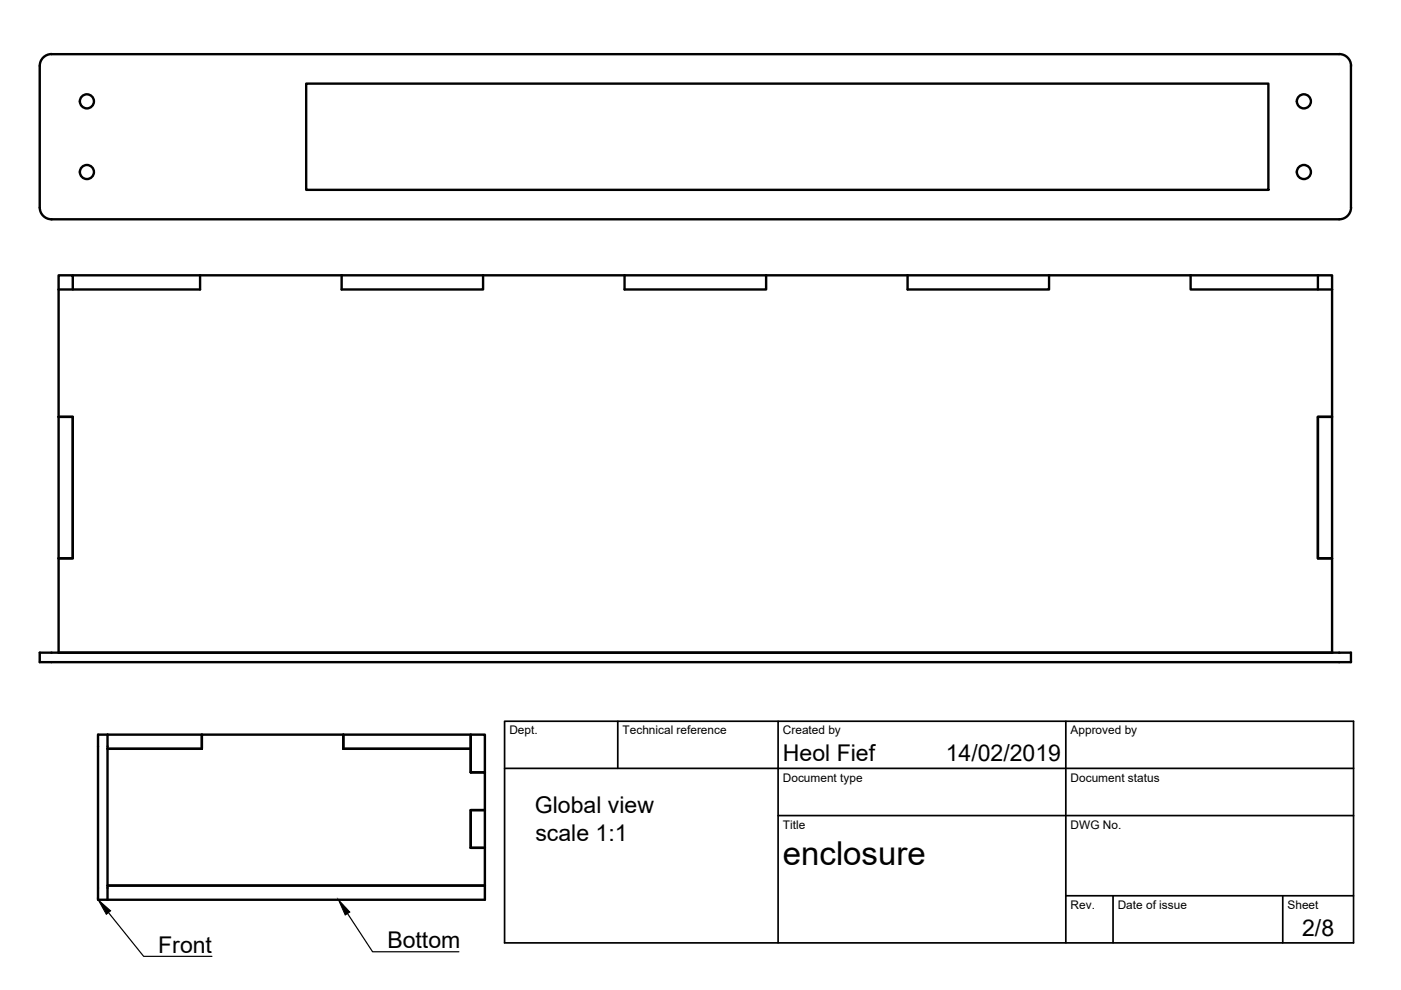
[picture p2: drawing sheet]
<svg xmlns="http://www.w3.org/2000/svg" width="297mm" height="210mm" viewBox="0 0 297 210" stroke-linecap="round" stroke-linejoin="round" font-family="sans-serif">
<!-- layer: Visible -->
<g fill="none" stroke="#000" stroke-width=".51">
<path d="M10.9 11.5h273M64.9 17.7h204v22.6h-204zM283.9 11.5a2.48 2.48 0 0 1 2.5 2.5v30a2.51 2.51 0 0 1-2.5 2.5h-273a2.51 2.51 0 0 1-2.5-2.5v-30a2.51 2.51 0 0 1 2.5-2.5M15.4 58.4h264M42.4 58.4v3h-30M72.4 58.4v3h30v-3M132.4 58.4v3h30v-3M192.4 58.4v3h30v-3M252.4 58.4v3h30M12.4 61.4v-3h3v3M12.4 61.4v77M279.4 61.4v-3h3v3"/>
<path d="M282.4 61.4v27h-3v30h3v20M12.4 88.4h3v30h-3M279.4 88.4h3v30h-3zM8.4 138.4h278v2h-278zM22.8 155.8v35M22.8 158.8h20M42.8 158.8v-3h30v3M42.8 158.8v-3h-22v35h82v-3M72.8 158.8v-3h27v8M72.8 158.8h27M99.8 155.8h3v8h-3zM99.8 163.8h3v8h-3v8"/>
<path d="M99.8 179.8h3v8M99.8 171.8h3v8h-3zM22.8 187.8h80"/>
<circle cx="18.4" cy="36.5" r="1.49"/>
<circle cx="18.4" cy="21.5" r="1.49"/>
<circle cx="276.4" cy="36.5" r="1.49"/>
<circle cx="276.4" cy="21.5" r="1.49"/>
</g>
<!-- layer: TitleBlock -->
<path d="M107 152.9h180v47h-180zM131 152.9v10M165 152.9v47M226 152.9v47M107 162.9h180M165 172.9h122M226 189.9h61M236 189.9v10M272 189.9v10" fill="none" stroke="#000" stroke-width=".36"/>
<!-- layer: Annotations -->
<path d="M20.8 190.8l2.7 2.3-1 .8zM71.8 190.8l2.4 2.6-1 .6z" fill="#000" stroke="#000" stroke-width=".21"/>
<path d="M23 193.5l7.5 9.3h14.4M73.7 193.7l5.3 8.1h18.3" fill="none" stroke="#000" stroke-width=".25"/>
<text font-size="7" x="166" y="183.4">enclosure</text>
<g font-size="4.9">
<text x="166" y="161.4">Heol Fief</text>
<text x="200.5" y="161.4">14/02/2019</text>
<text x="113.4" y="172.4">Global view</text>
<text x="113.5" y="178.3">scale 1:1</text>
<text x="33.5" y="202.1">Front</text>
<text x="82.1" y="201.1">Bottom</text>
<text x="276.1" y="198.6">2/8</text>
</g>
<g font-size="2.5">
<text x="108" y="155.7">Dept.</text>
<text x="132" y="155.7">Technical reference</text>
<text x="166" y="155.7">Created by</text>
<text x="227" y="155.7">Approved by</text>
<text x="166" y="165.7">Document type</text>
<text x="227" y="165.7">Document status</text>
<text x="166" y="175.7">Title</text>
<text x="227" y="175.7">DWG No.</text>
<text x="227" y="192.7">Rev.</text>
<text x="237" y="192.7">Date of issue</text>
<text x="273" y="192.7">Sheet</text>
</g>
</svg>
